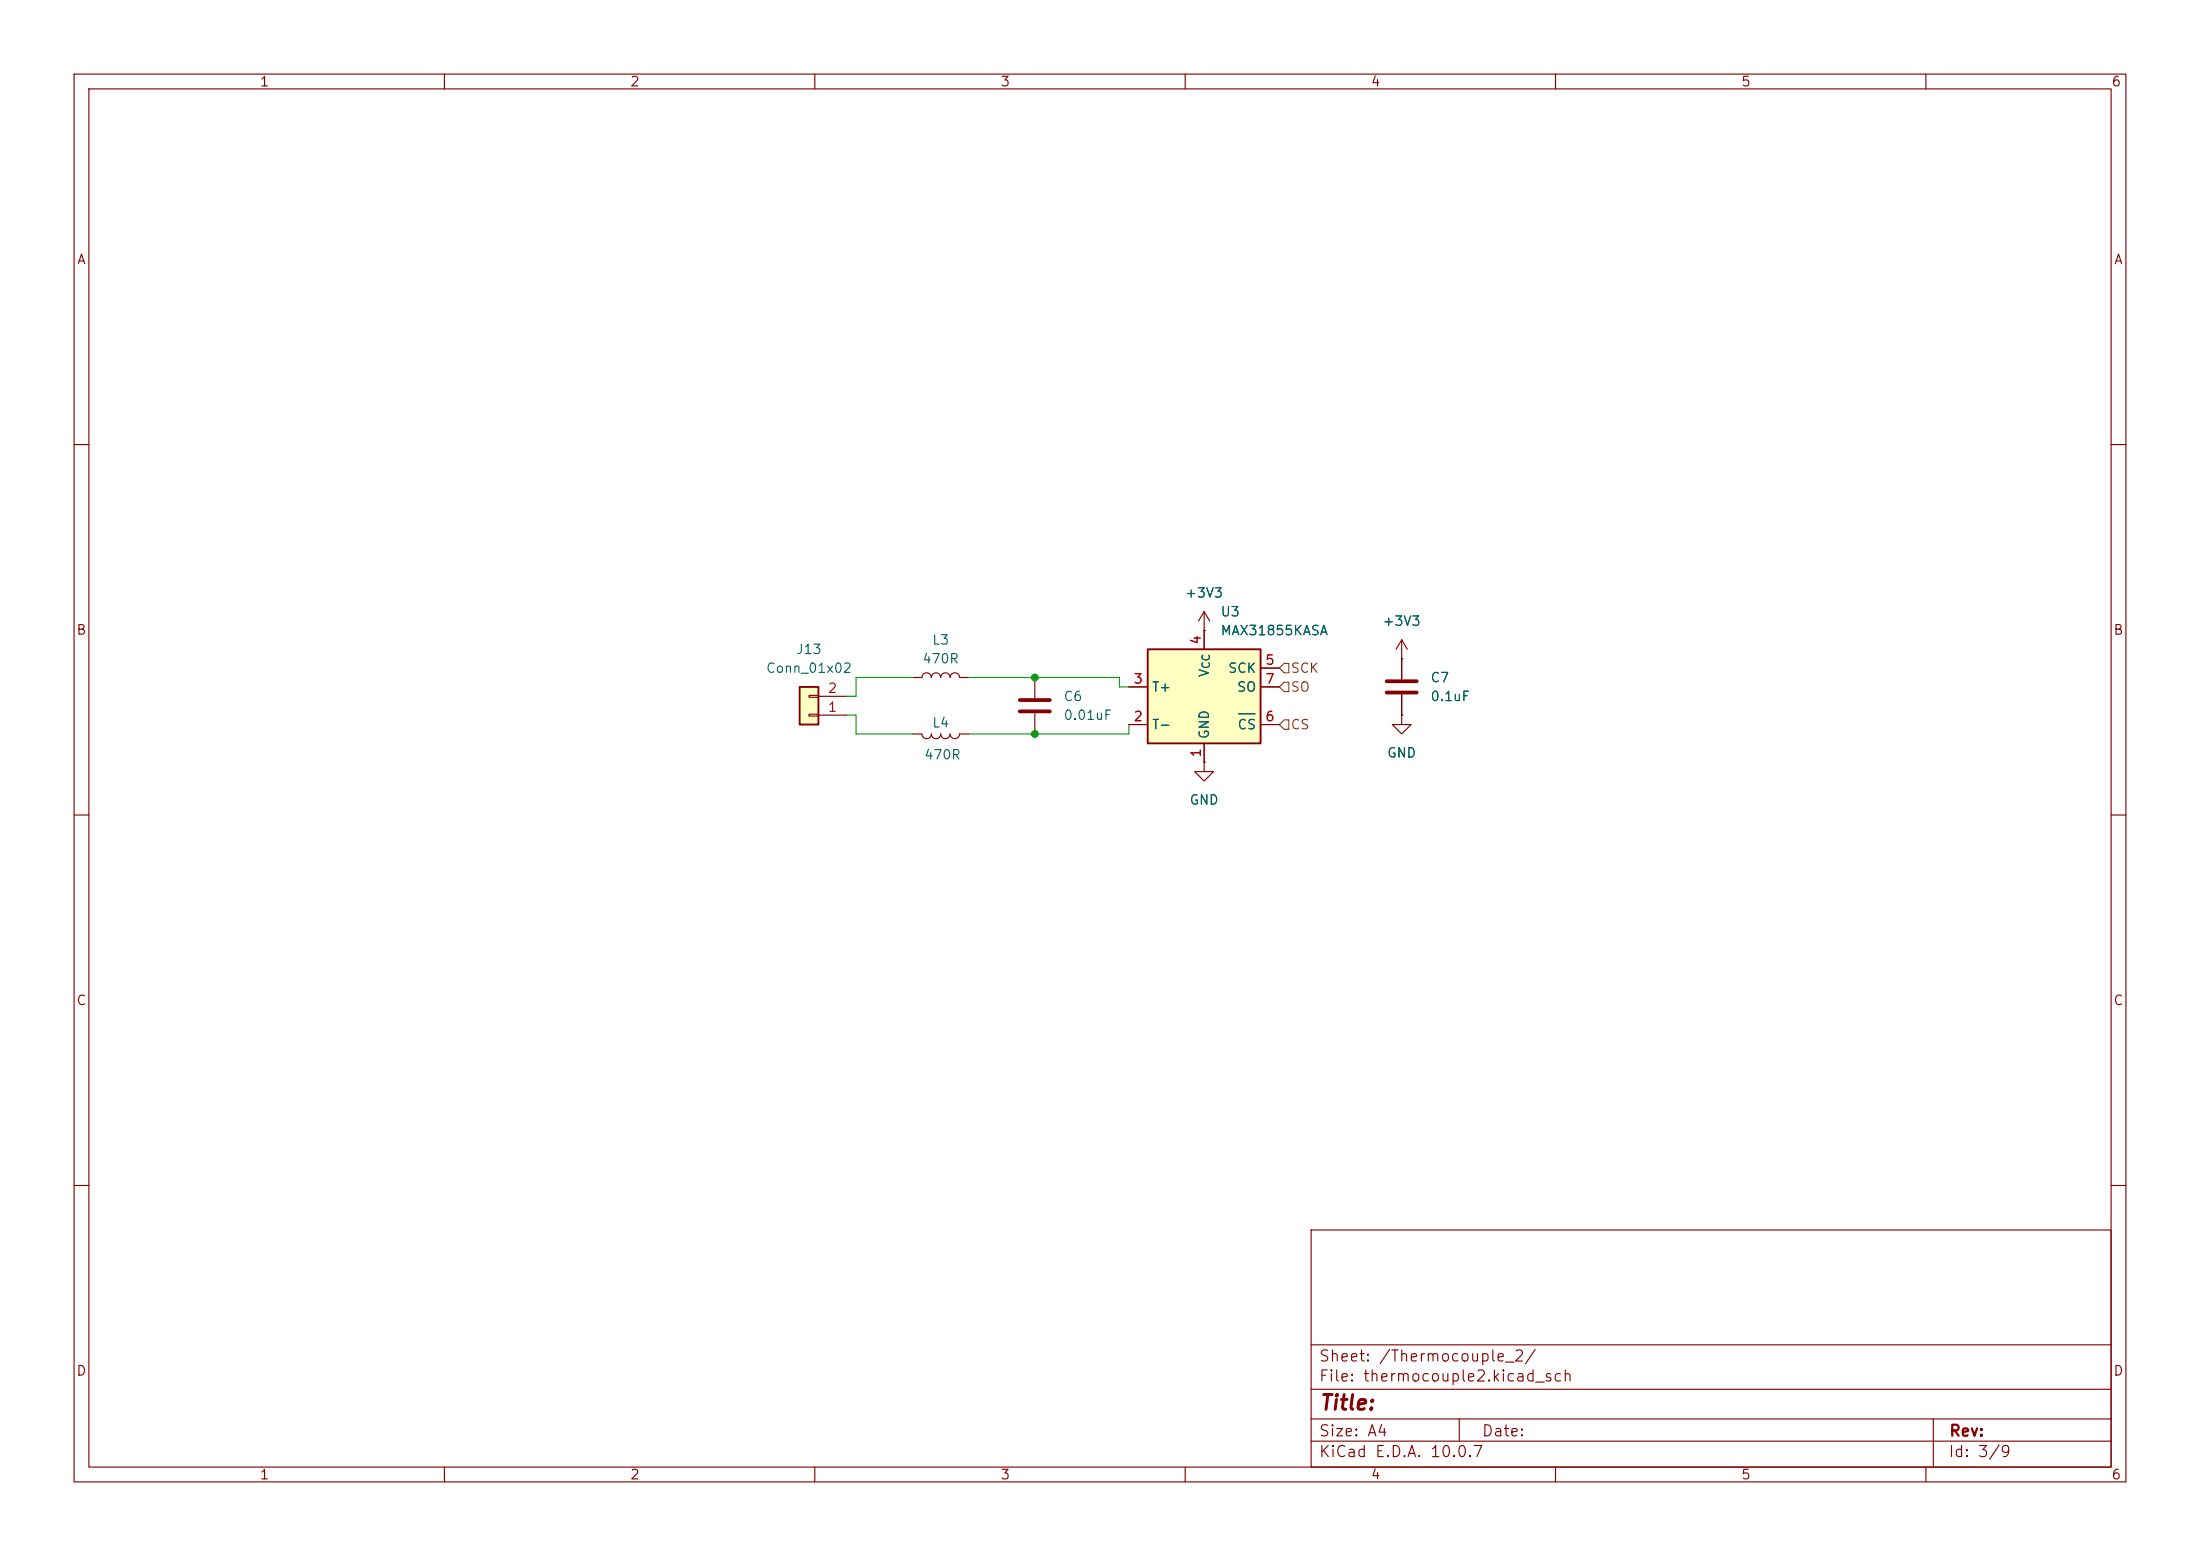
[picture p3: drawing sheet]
<svg xmlns="http://www.w3.org/2000/svg" width="297mm" height="210mm" viewBox="0 0 297 210" stroke-linecap="round" stroke-linejoin="round" font-family="sans-serif">
<g fill="none" stroke="#840000" stroke-width=".15">
<path d="M10 10h277v190h-277zM12 12h273v186h-273zM60 10v2M110 10v2M160 10v2M210 10v2M260 10v2M10 60h2M285 60h2M139.7 91.4v2.8M139.7 96.3v2.8M162.6 85.1h.1"/>
<path d="M162.6 82.6l-.8 1.2M162.6 82.6l.7 1.2M162.6 82.6v2.5M10 110h2M162.6 102.9v1.2h1.2l-1.2 1.3-1.3-1.3h1.3M162.6 102.9h.1M285 110h2M10 160h2M177 166h108v32h-108zM285 160h2M60 198v2M110 198v2"/>
<path d="M160 198v2M177 194.5h108M177 191.5h108M177 187.5h108M177 181.5h108M197 191.5v3M210 198v2M260 198v2M261 191.5v6.5"/>
</g>
<path d="M137.7 94.5h4M137.7 96h4" fill="none" stroke="#840000" stroke-width=".51"/>
<path d="M154.9 87.6h15.3v12.7h-15.3z" fill="#ffffc2"/>
<path d="M154.9 87.6h15.3v12.7h-15.3z" fill="none" stroke="#840000" stroke-width=".25"/>
<path d="M152.4 97.8h2.5M152.4 92.7h2.5M162.6 85.1v2.5M170.2 97.8h2.5M170.2 92.7h2.5M170.2 90.2h2.5M162.6 100.3v2.6" fill="none" stroke="#840000" stroke-width=".15"/>
<path d="M167.2 96.3h2.2" fill="none" stroke="#006464" stroke-width=".15"/>
<path d="M107.9 92.7h2.6v5.1h-2.6z" fill="#ffffc2"/>
<path d="M107.9 92.7h2.6v5.1h-2.6z" fill="none" stroke="#840000" stroke-width=".25"/>
<g fill="none" stroke="#840000" stroke-width=".15">
<path d="M109.2 96.4h1.3v.2h-1.3zM109.2 93.9h1.3v.2h-1.3zM110.5 96.5h3.8M110.5 94h3.8M123.2 91.4h1.3a.64 .64 0 0 1 .6-.6 .64 .64 0 0 1 .6 .6 .64 .64 0 0 1 .7-.6 .64 .64 0 0 1 .6 .6 .64 .64 0 0 1 .6-.6 .64 .64 0 0 1 .7 .6 .64 .64 0 0 1 .6-.6 .64 .64 0 0 1 .6 .6h1.3M123.2 99.1h1.3a.64 .64 0 0 0 .6 .6 .64 .64 0 0 0 .6-.6 .64 .64 0 0 0 .7 .6 .64 .64 0 0 0 .6-.6 .64 .64 0 0 0 .6 .6 .64 .64 0 0 0 .7-.6 .64 .64 0 0 0 .6 .6 .64 .64 0 0 0 .6-.6h1.3M152.4 97.8h2.5M152.4 92.7h2.5M162.6 85.1h.1M162.6 85.1v2.5M170.2 97.8h2.5M170.2 92.7h2.5"/>
<path d="M170.2 90.2h2.5M189.2 96.5v1.3h1.3l-1.3 1.3-1.2-1.3h1.2M189.2 96.5h.1M189.2 88.9h.1M189.2 86.4l-.7 1.2M189.2 86.4l.8 1.2M189.2 86.4v5.3M189.2 93.7v2.8M162.6 102.9h.1M162.6 100.3v2.6"/>
</g>
<path d="M187.2 91.9h4.1M187.2 93.5h4.1" fill="none" stroke="#840000" stroke-width=".51"/>
<path d="M173.4 89.5h.6v1.3h-.6l-.7-.6zM173.4 97.2h.6v1.2h-.6l-.7-.6zM173.4 92.1h.6v1.2h-.6l-.7-.6z" fill="none" stroke="#725600" stroke-width=".15"/>
<path d="M114.3 96.5h1.3v2.6h7.6M123.2 91.4h-7.6v2.6h-1.3M130.8 91.4h20.3v1.3h1.3M152.4 97.8v1.3h-21.6" fill="none" stroke="#009600" stroke-width=".15"/>
<path d="M167.2 96.3h2.2" fill="none" stroke="#006464" stroke-width=".15"/>
<g fill="#009600" stroke="#009600" stroke-width=".14">
<circle cx="139.7" cy="99.1" r=".46"/>
<circle cx="139.7" cy="91.4" r=".46"/>
</g>
<text font-size="2" fill="#840000" x="178" y="190.8">Title:</text>
<g font-size="1.5" fill="#840000">
<text x="178" y="184.1">Sheet: /Thermocouple_2/</text>
<text x="178" y="186.8">File: thermocouple2.kicad_sch</text>
<text x="178" y="197">KiCad E.D.A. 10.0.7</text>
<text x="178" y="194.2">Size: A4</text>
<text x="200" y="194.2">Date:</text>
<text x="263" y="197">Id: 3/9</text>
<text x="263" y="194.2">Rev:</text>
</g>
<g font-size="1.3" fill="#840000">
<text x="35" y="12">1</text>
<text x="85" y="12">2</text>
<text x="135" y="12">3</text>
<text x="185" y="12">4</text>
<text x="235" y="12">5</text>
<text x="285" y="12">6</text>
<text x="10.3" y="36">A</text>
<text x="285.3" y="36">A</text>
<text x="10.2" y="86">B</text>
<text x="285.2" y="86">B</text>
<text x="10.2" y="136">C</text>
<text x="285.2" y="136">C</text>
<text x="10.2" y="186">D</text>
<text x="285.2" y="186">D</text>
<text x="35" y="200">1</text>
<text x="85" y="200">2</text>
<text x="135" y="200">3</text>
<text x="185" y="200">4</text>
<text x="235" y="200">5</text>
<text x="285" y="200">6</text>
</g>
<g font-size="1.3" fill="#006464">
<text x="159.9" y="81">+3V3</text>
<text x="164.7" y="83.5">U3</text>
<text x="107.4" y="88.6">J13</text>
<text x="124.4" y="89.9">470R</text>
<text x="125.8" y="87.3">L3</text>
<text x="164.7" y="86.1">MAX31855KASA</text>
<text x="186.6" y="84.8">+3V3</text>
<text x="103.3" y="91.1">Conn_01x02</text>
<text x="143.5" y="94.9">C6</text>
<text x="155.4" y="93.7">T+</text>
<text x="163.5" y="91.5" transform="rotate(-90 163.5 91.5)">V</text>
<text x="165.7" y="91.1">SCK</text>
<text x="166.9" y="93.7">SO</text>
<text x="193" y="92.4">C7</text>
<text x="193" y="94.9">0.1uF</text>
<text x="125.8" y="98.5">L4</text>
<text x="143.5" y="97.5">0.01uF</text>
<text x="155.4" y="98.8">T-</text>
<text x="163.5" y="99.8" transform="rotate(-90 163.5 99.8)">GND</text>
<text x="167" y="98.8">CS</text>
<text x="124.7" y="102.8">470R</text>
<text x="187.2" y="102.6">GND</text>
<text x="160.5" y="108.9">GND</text>
</g>
<g font-size="1.3" fill="#a90000">
<text x="162.4" y="87.1" transform="rotate(-90 162.4 87.1)">4</text>
<text x="111.7" y="93.8">2</text>
<text x="152.9" y="92.6">3</text>
<text x="170.7" y="90">5</text>
<text x="170.7" y="92.6">7</text>
<text x="111.7" y="96.4">1</text>
<text x="152.9" y="97.7">2</text>
<text x="170.7" y="97.7">6</text>
<text x="162.4" y="102.3" transform="rotate(-90 162.4 102.3)">1</text>
</g>
<g font-size="1.3" fill="#725600">
<text x="174.2" y="91.1">SCK</text>
<text x="174.2" y="93.7">SO</text>
<text x="174.2" y="98.8">CS</text>
</g>
<text font-size="1" fill="#006464" x="163.6" y="90.4" transform="rotate(-90 163.6 90.4)">CC</text>
</svg>
